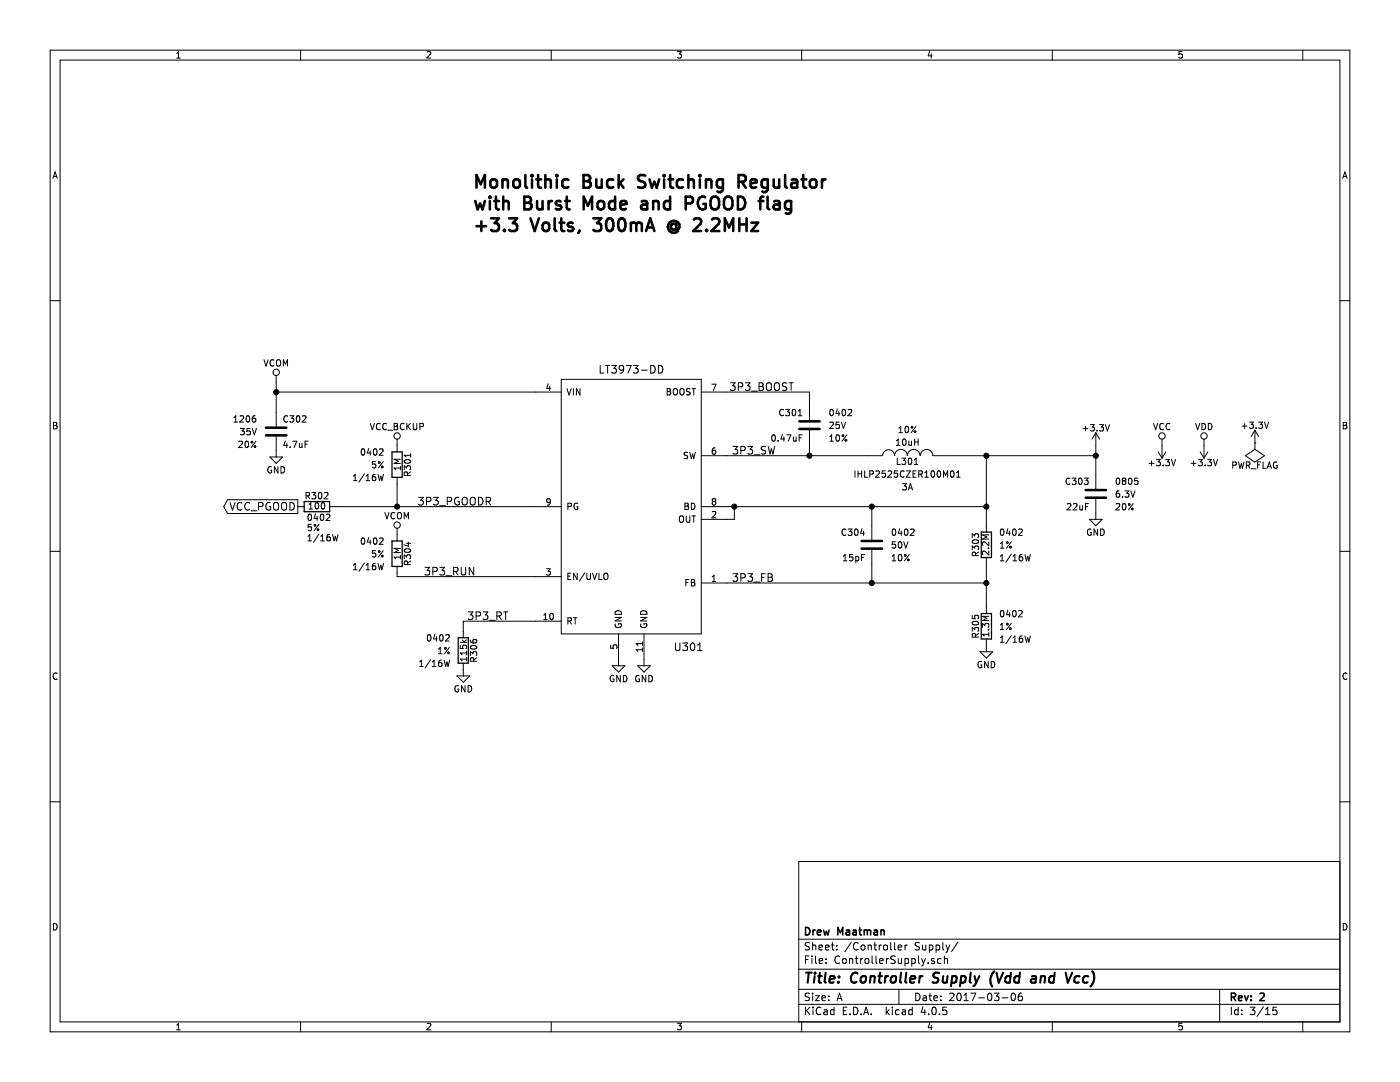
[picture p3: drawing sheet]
EESchema Schematic File Version 2
LIBS:Nixie Clock-rescue
LIBS:power
LIBS:device
LIBS:transistors
LIBS:conn
LIBS:linear
LIBS:regul
LIBS:74xx
LIBS:cmos4000
LIBS:adc-dac
LIBS:memory
LIBS:xilinx
LIBS:microcontrollers
LIBS:dsp
LIBS:microchip
LIBS:analog_switches
LIBS:motorola
LIBS:texas
LIBS:intel
LIBS:audio
LIBS:interface
LIBS:digital-audio
LIBS:philips
LIBS:display
LIBS:cypress
LIBS:siliconi
LIBS:opto
LIBS:atmel
LIBS:contrib
LIBS:valves
LIBS:74xgxx
LIBS:ac-dc
LIBS:actel
LIBS:Altera
LIBS:analog_devices
LIBS:battery_management
LIBS:bbd
LIBS:brooktre
LIBS:cmos_ieee
LIBS:dc-dc
LIBS:diode
LIBS:elec-unifil
LIBS:ESD_Protection
LIBS:ftdi
LIBS:gennum
LIBS:hc11
LIBS:ir
LIBS:Lattice
LIBS:maxim
LIBS:microchip_dspic33dsc
LIBS:microchip_pic10mcu
LIBS:microchip_pic12mcu
LIBS:microchip_pic16mcu
LIBS:microchip_pic18mcu
LIBS:microchip_pic32mcu
LIBS:motor_drivers
LIBS:msp430
LIBS:nordicsemi
LIBS:nxp_armmcu
LIBS:onsemi
LIBS:Oscillators
LIBS:Power_Management
LIBS:powerint
LIBS:pspice
LIBS:references
LIBS:relays
LIBS:rfcom
LIBS:sensors
LIBS:silabs
LIBS:stm8
LIBS:stm32
LIBS:supertex
LIBS:switches
LIBS:transf
LIBS:ttl_ieee
LIBS:video
LIBS:Worldsemi
LIBS:Xicor
LIBS:Zilog
LIBS:Nixie Clock-cache
EELAYER 25 0
EELAYER END
$Descr A 11000 8500
encoding utf-8
Sheet 3 15
Title "Controller Supply (Vdd and Vcc)"
Date "2017-03-06"
Rev "2"
Comp "Drew Maatman"
Comment1 ""
Comment2 ""
Comment3 ""
Comment4 ""
$EndDescr
$Comp
L LT3973-DD U301
U 1 1
P 4960 3980
F 0 "U301" H 5410 2880 60  0000 C CNN
F 1 "LT3973-DD" H 4960 5060 60  0000 C CNN
F 2 "Housings_DFN_QFN:DFN-10-1EP_3x3mm_Pitch0.5mm" H 4960 5480 60  0001 C CNN
F 3 "" H 4960 5480 60  0001 C CNN
	1    4960 3980
	1    0    0    -1  
$EndComp
$Comp
L C C301
U 1 1
P 6360 3340
F 0 "C301" H 6310 3440 50  0000 R CNN
F 1 "0.47uF" H 6310 3240 50  0000 R CNN
F 2 "Capacitors_SMD:C_0402" H 6510 3440 50  0001 L CNN
F 3 "" H 6385 3440 50  0000 C CNN
F 4 "25V" H 6510 3340 50  0000 L CNN "Voltage"
F 5 "10%" H 6510 3240 50  0000 L CNN "Tolerance"
F 6 "0402" H 6510 3440 50  0000 L CNN "Footprint Display"
	1    6360 3340
	1    0    0    -1  
$EndComp
Wire Wire Line
	5710 3580 6830 3580
Wire Wire Line
	6360 3580 6360 3490
Wire Wire Line
	6360 3080 6360 3190
Wire Wire Line
	5710 3080 6360 3080
$Comp
L INDUCTOR-RESCUE-Nixie_Clock L301
U 1 1
P 7130 3580
AR Path="/58BBE739" Ref="L301"  Part="1" 
AR Path="/58B0F8BD/58BBE739" Ref="L301"  Part="1" 
F 0 "L301" V 7080 3580 50  0000 C CNN
F 1 "10uH" V 7230 3580 50  0000 C CNN
F 2 "Custom Footprints:IHLP-2525CZ-01" V 6980 3580 50  0001 C CNN
F 3 "" V 7080 3580 50  0000 C CNN
F 4 "10%" V 7330 3580 50  0000 C CNN "Tolerance"
F 5 "IHLP2525CZER100M01" V 6980 3580 50  0000 C CNN "Footprint Display"
F 6 "3A" V 6880 3580 50  0000 C CNN "Amperage"
	1    7130 3580
	0    -1   -1   0   
$EndComp
Connection ~ 6360 3580
$Comp
L GND #PWR022
U 1 1
P 4860 5180
F 0 "#PWR022" H 4860 4930 50  0001 C CNN
F 1 "GND" H 4860 5030 50  0000 C CNN
F 2 "" H 4860 5180 50  0000 C CNN
F 3 "" H 4860 5180 50  0000 C CNN
	1    4860 5180
	1    0    0    -1  
$EndComp
$Comp
L GND #PWR023
U 1 1
P 5060 5180
F 0 "#PWR023" H 5060 4930 50  0001 C CNN
F 1 "GND" H 5060 5030 50  0000 C CNN
F 2 "" H 5060 5180 50  0000 C CNN
F 3 "" H 5060 5180 50  0000 C CNN
	1    5060 5180
	1    0    0    -1  
$EndComp
$Comp
L R R306
U 1 1
P 3640 5110
F 0 "R306" V 3720 5110 50  0000 C CNN
F 1 "115k" V 3640 5110 50  0000 C CNN
F 2 "Resistors_SMD:R_0402" H 3390 5210 50  0001 L CNN
F 3 "" V 3720 5110 50  0000 C CNN
F 4 "1/16W" H 3540 5010 50  0000 R CNN "Wattage"
F 5 "1%" H 3540 5110 50  0000 R CNN "Tolerance"
F 6 "0402" H 3540 5210 50  0000 R CNN "Footprint Display"
	1    3640 5110
	1    0    0    -1  
$EndComp
$Comp
L GND #PWR024
U 1 1
P 3640 5260
F 0 "#PWR024" H 3640 5010 50  0001 C CNN
F 1 "GND" H 3640 5110 50  0000 C CNN
F 2 "" H 3640 5260 50  0000 C CNN
F 3 "" H 3640 5260 50  0000 C CNN
	1    3640 5260
	1    0    0    -1  
$EndComp
Wire Wire Line
	3640 4960 3640 4880
Wire Wire Line
	3640 4880 4210 4880
Wire Wire Line
	5710 4080 5770 4080
Wire Wire Line
	5770 4080 5770 3980
Wire Wire Line
	5710 3980 7750 3980
Wire Wire Line
	7750 3580 7750 4130
Wire Wire Line
	7430 3580 8610 3580
Connection ~ 5770 3980
$Comp
L C C304
U 1 1
P 6850 4280
F 0 "C304" H 6800 4380 50  0000 R CNN
F 1 "15pF" H 6800 4180 50  0000 R CNN
F 2 "Capacitors_SMD:C_0402" H 7000 4380 50  0001 L CNN
F 3 "" H 6875 4380 50  0000 C CNN
F 4 "50V" H 7000 4280 50  0000 L CNN "Voltage"
F 5 "10%" H 7000 4180 50  0000 L CNN "Tolerance"
F 6 "0402" H 7000 4380 50  0000 L CNN "Footprint Display"
	1    6850 4280
	1    0    0    -1  
$EndComp
Wire Wire Line
	6850 4130 6850 3980
Connection ~ 6850 3980
Wire Wire Line
	6850 4430 6850 4580
Wire Wire Line
	5710 4580 7750 4580
$Comp
L R R303
U 1 1
P 7750 4280
F 0 "R303" V 7830 4280 50  0000 C CNN
F 1 "2.2M" V 7750 4280 50  0000 C CNN
F 2 "Resistors_SMD:R_0402" H 7500 4380 50  0001 L CNN
F 3 "" V 7830 4280 50  0000 C CNN
F 4 "1/16W" H 7650 4180 50  0000 R CNN "Wattage"
F 5 "1%" H 7650 4280 50  0000 R CNN "Tolerance"
F 6 "0402" H 7650 4380 50  0000 R CNN "Footprint Display"
	1    7750 4280
	-1   0    0    -1  
$EndComp
Connection ~ 7750 3980
Wire Wire Line
	7750 4430 7750 4770
Connection ~ 6850 4580
$Comp
L R R305
U 1 1
P 7750 4920
F 0 "R305" V 7830 4920 50  0000 C CNN
F 1 "1.3M" V 7750 4920 50  0000 C CNN
F 2 "Resistors_SMD:R_0402" H 7500 5020 50  0001 L CNN
F 3 "" V 7830 4920 50  0000 C CNN
F 4 "1/16W" H 7650 4820 50  0000 R CNN "Wattage"
F 5 "1%" H 7650 4920 50  0000 R CNN "Tolerance"
F 6 "0402" H 7650 5020 50  0000 R CNN "Footprint Display"
	1    7750 4920
	-1   0    0    -1  
$EndComp
Connection ~ 7750 4580
$Comp
L GND #PWR025
U 1 1
P 7750 5070
F 0 "#PWR025" H 7750 4820 50  0001 C CNN
F 1 "GND" H 7750 4920 50  0000 C CNN
F 2 "" H 7750 5070 50  0000 C CNN
F 3 "" H 7750 5070 50  0000 C CNN
	1    7750 5070
	1    0    0    -1  
$EndComp
$Comp
L R R304
U 1 1
P 3120 4350
F 0 "R304" V 3200 4350 50  0000 C CNN
F 1 "1M" V 3120 4350 50  0000 C CNN
F 2 "Resistors_SMD:R_0402" H 2870 4450 50  0001 L CNN
F 3 "" V 3200 4350 50  0000 C CNN
F 4 "1/16W" H 3020 4250 50  0000 R CNN "Wattage"
F 5 "5%" H 3020 4350 50  0000 R CNN "Tolerance"
F 6 "0402" H 3020 4450 50  0000 R CNN "Footprint Display"
	1    3120 4350
	1    0    0    -1  
$EndComp
$Comp
L C C302
U 1 1
P 2170 3390
F 0 "C302" H 2120 3490 50  0000 R CNN
F 1 "4.7uF" H 2120 3290 50  0000 R CNN
F 2 "Capacitors_SMD:C_1206" H 2320 3490 50  0001 L CNN
F 3 "" H 2195 3490 50  0000 C CNN
F 4 "35V" H 2320 3390 50  0000 L CNN "Voltage"
F 5 "20%" H 2320 3290 50  0000 L CNN "Tolerance"
F 6 "1206" H 2320 3490 50  0000 L CNN "Footprint Display"
	1    2170 3390
	-1   0    0    -1  
$EndComp
$Comp
L GND #PWR026
U 1 1
P 2170 3540
F 0 "#PWR026" H 2170 3290 50  0001 C CNN
F 1 "GND" H 2170 3390 50  0000 C CNN
F 2 "" H 2170 3540 50  0000 C CNN
F 3 "" H 2170 3540 50  0000 C CNN
	1    2170 3540
	1    0    0    -1  
$EndComp
Wire Wire Line
	2170 3000 2170 3240
Wire Wire Line
	2170 3080 4210 3080
Connection ~ 2170 3080
Wire Wire Line
	2640 3980 4210 3980
Wire Wire Line
	3120 3980 3120 3800
$Comp
L R R302
U 1 1
P 2490 3980
F 0 "R302" V 2570 3980 50  0000 C CNN
F 1 "100" V 2490 3980 50  0000 C CNN
F 2 "Resistors_SMD:R_0402" H 2240 4080 50  0001 L CNN
F 3 "" V 2570 3980 50  0000 C CNN
F 4 "1/16W" V 2240 4060 50  0000 R CNN "Wattage"
F 5 "5%" V 2320 4060 50  0000 R CNN "Tolerance"
F 6 "0402" V 2400 4060 50  0000 R CNN "Footprint Display"
	1    2490 3980
	0    -1   -1   0   
$EndComp
Connection ~ 3120 3980
$Comp
L R R301
U 1 1
P 3120 3650
F 0 "R301" V 3200 3650 50  0000 C CNN
F 1 "1M" V 3120 3650 50  0000 C CNN
F 2 "Resistors_SMD:R_0402" H 2870 3750 50  0001 L CNN
F 3 "" V 3200 3650 50  0000 C CNN
F 4 "1/16W" H 3020 3550 50  0000 R CNN "Wattage"
F 5 "5%" H 3020 3650 50  0000 R CNN "Tolerance"
F 6 "0402" H 3020 3750 50  0000 R CNN "Footprint Display"
	1    3120 3650
	1    0    0    -1  
$EndComp
Text GLabel 2340 3980 0    60   Output ~ 0
VCC_PGOOD
$Comp
L C C303
U 1 1
P 8610 3880
F 0 "C303" H 8560 3980 50  0000 R CNN
F 1 "22uF" H 8560 3780 50  0000 R CNN
F 2 "Capacitors_SMD:C_0805" H 8760 3980 50  0001 L CNN
F 3 "" H 8635 3980 50  0000 C CNN
F 4 "6.3V" H 8760 3880 50  0000 L CNN "Voltage"
F 5 "20%" H 8760 3780 50  0000 L CNN "Tolerance"
F 6 "0805" H 8760 3980 50  0000 L CNN "Footprint Display"
	1    8610 3880
	1    0    0    -1  
$EndComp
$Comp
L GND #PWR027
U 1 1
P 8610 4030
F 0 "#PWR027" H 8610 3780 50  0001 C CNN
F 1 "GND" H 8610 3880 50  0000 C CNN
F 2 "" H 8610 4030 50  0000 C CNN
F 3 "" H 8610 4030 50  0000 C CNN
	1    8610 4030
	1    0    0    -1  
$EndComp
Wire Wire Line
	8610 3500 8610 3730
Connection ~ 7750 3580
Connection ~ 8610 3580
Text Label 3670 4880 0    60   ~ 0
3P3_RT
Text Label 5750 4580 0    60   ~ 0
3P3_FB
Text Label 5750 3580 0    60   ~ 0
3P3_SW
Text Label 5730 3080 0    60   ~ 0
3P3_BOOST
Text Label 3280 3980 0    60   ~ 0
3P3_PGOODR
Text Label 3330 4530 0    60   ~ 0
3P3_RUN
Text Notes 3720 1830 0    100  ~ 20
Monolithic Buck Switching Regulator\nwith Burst Mode and PGOOD flag\n+3.3 Volts, 300mA @ 2.2MHz
$Comp
L VCOM #PWR028
U 1 1
P 2170 3000
F 0 "#PWR028" H 2170 2850 50  0001 C CNN
F 1 "VCOM" H 2170 3150 50  0000 C CNN
F 2 "" H 2170 3000 50  0000 C CNN
F 3 "" H 2170 3000 50  0000 C CNN
	1    2170 3000
	1    0    0    -1  
$EndComp
$Comp
L +3.3V #PWR029
U 1 1
P 8610 3500
F 0 "#PWR029" H 8610 3350 50  0001 C CNN
F 1 "+3.3V" H 8610 3640 50  0000 C CNN
F 2 "" H 8610 3500 50  0000 C CNN
F 3 "" H 8610 3500 50  0000 C CNN
	1    8610 3500
	1    0    0    -1  
$EndComp
$Comp
L VCC #PWR030
U 1 1
P 9130 3500
F 0 "#PWR030" H 9130 3350 50  0001 C CNN
F 1 "VCC" H 9130 3650 50  0000 C CNN
F 2 "" H 9130 3500 50  0000 C CNN
F 3 "" H 9130 3500 50  0000 C CNN
	1    9130 3500
	1    0    0    -1  
$EndComp
$Comp
L +3.3V #PWR031
U 1 1
P 9130 3500
F 0 "#PWR031" H 9130 3350 50  0001 C CNN
F 1 "+3.3V" H 9130 3640 50  0000 C CNN
F 2 "" H 9130 3500 50  0000 C CNN
F 3 "" H 9130 3500 50  0000 C CNN
	1    9130 3500
	-1   0    0    1   
$EndComp
$Comp
L VDD #PWR032
U 1 1
P 9460 3500
F 0 "#PWR032" H 9460 3350 50  0001 C CNN
F 1 "VDD" H 9460 3650 50  0000 C CNN
F 2 "" H 9460 3500 50  0000 C CNN
F 3 "" H 9460 3500 50  0000 C CNN
	1    9460 3500
	1    0    0    -1  
$EndComp
$Comp
L +3.3V #PWR033
U 1 1
P 9460 3500
F 0 "#PWR033" H 9460 3350 50  0001 C CNN
F 1 "+3.3V" H 9460 3640 50  0000 C CNN
F 2 "" H 9460 3500 50  0000 C CNN
F 3 "" H 9460 3500 50  0000 C CNN
	1    9460 3500
	-1   0    0    1   
$EndComp
$Comp
L VCOM #PWR034
U 1 1
P 3120 4200
F 0 "#PWR034" H 3120 4050 50  0001 C CNN
F 1 "VCOM" H 3120 4350 50  0000 C CNN
F 2 "" H 3120 4200 50  0000 C CNN
F 3 "" H 3120 4200 50  0000 C CNN
	1    3120 4200
	1    0    0    -1  
$EndComp
Wire Wire Line
	3120 4500 3120 4530
Wire Wire Line
	3120 4530 4210 4530
$Comp
L +3.3V #PWR035
U 1 1
P 9860 3480
F 0 "#PWR035" H 9860 3330 50  0001 C CNN
F 1 "+3.3V" H 9860 3620 50  0000 C CNN
F 2 "" H 9860 3480 50  0000 C CNN
F 3 "" H 9860 3480 50  0000 C CNN
	1    9860 3480
	1    0    0    -1  
$EndComp
$Comp
L PWR_FLAG #FLG036
U 1 1
P 9860 3480
F 0 "#FLG036" H 9860 3575 50  0001 C CNN
F 1 "PWR_FLAG" H 9860 3660 50  0000 C CNN
F 2 "" H 9860 3480 50  0000 C CNN
F 3 "" H 9860 3480 50  0000 C CNN
	1    9860 3480
	-1   0    0    1   
$EndComp
$Comp
L VCC_BCKUP #PWR037
U 1 1
P 3120 3500
F 0 "#PWR037" H 3120 3350 50  0001 C CNN
F 1 "VCC_BCKUP" H 3120 3650 50  0000 C CNN
F 2 "" H 3120 3500 50  0000 C CNN
F 3 "" H 3120 3500 50  0000 C CNN
	1    3120 3500
	1    0    0    -1  
$EndComp
$EndSCHEMATC
